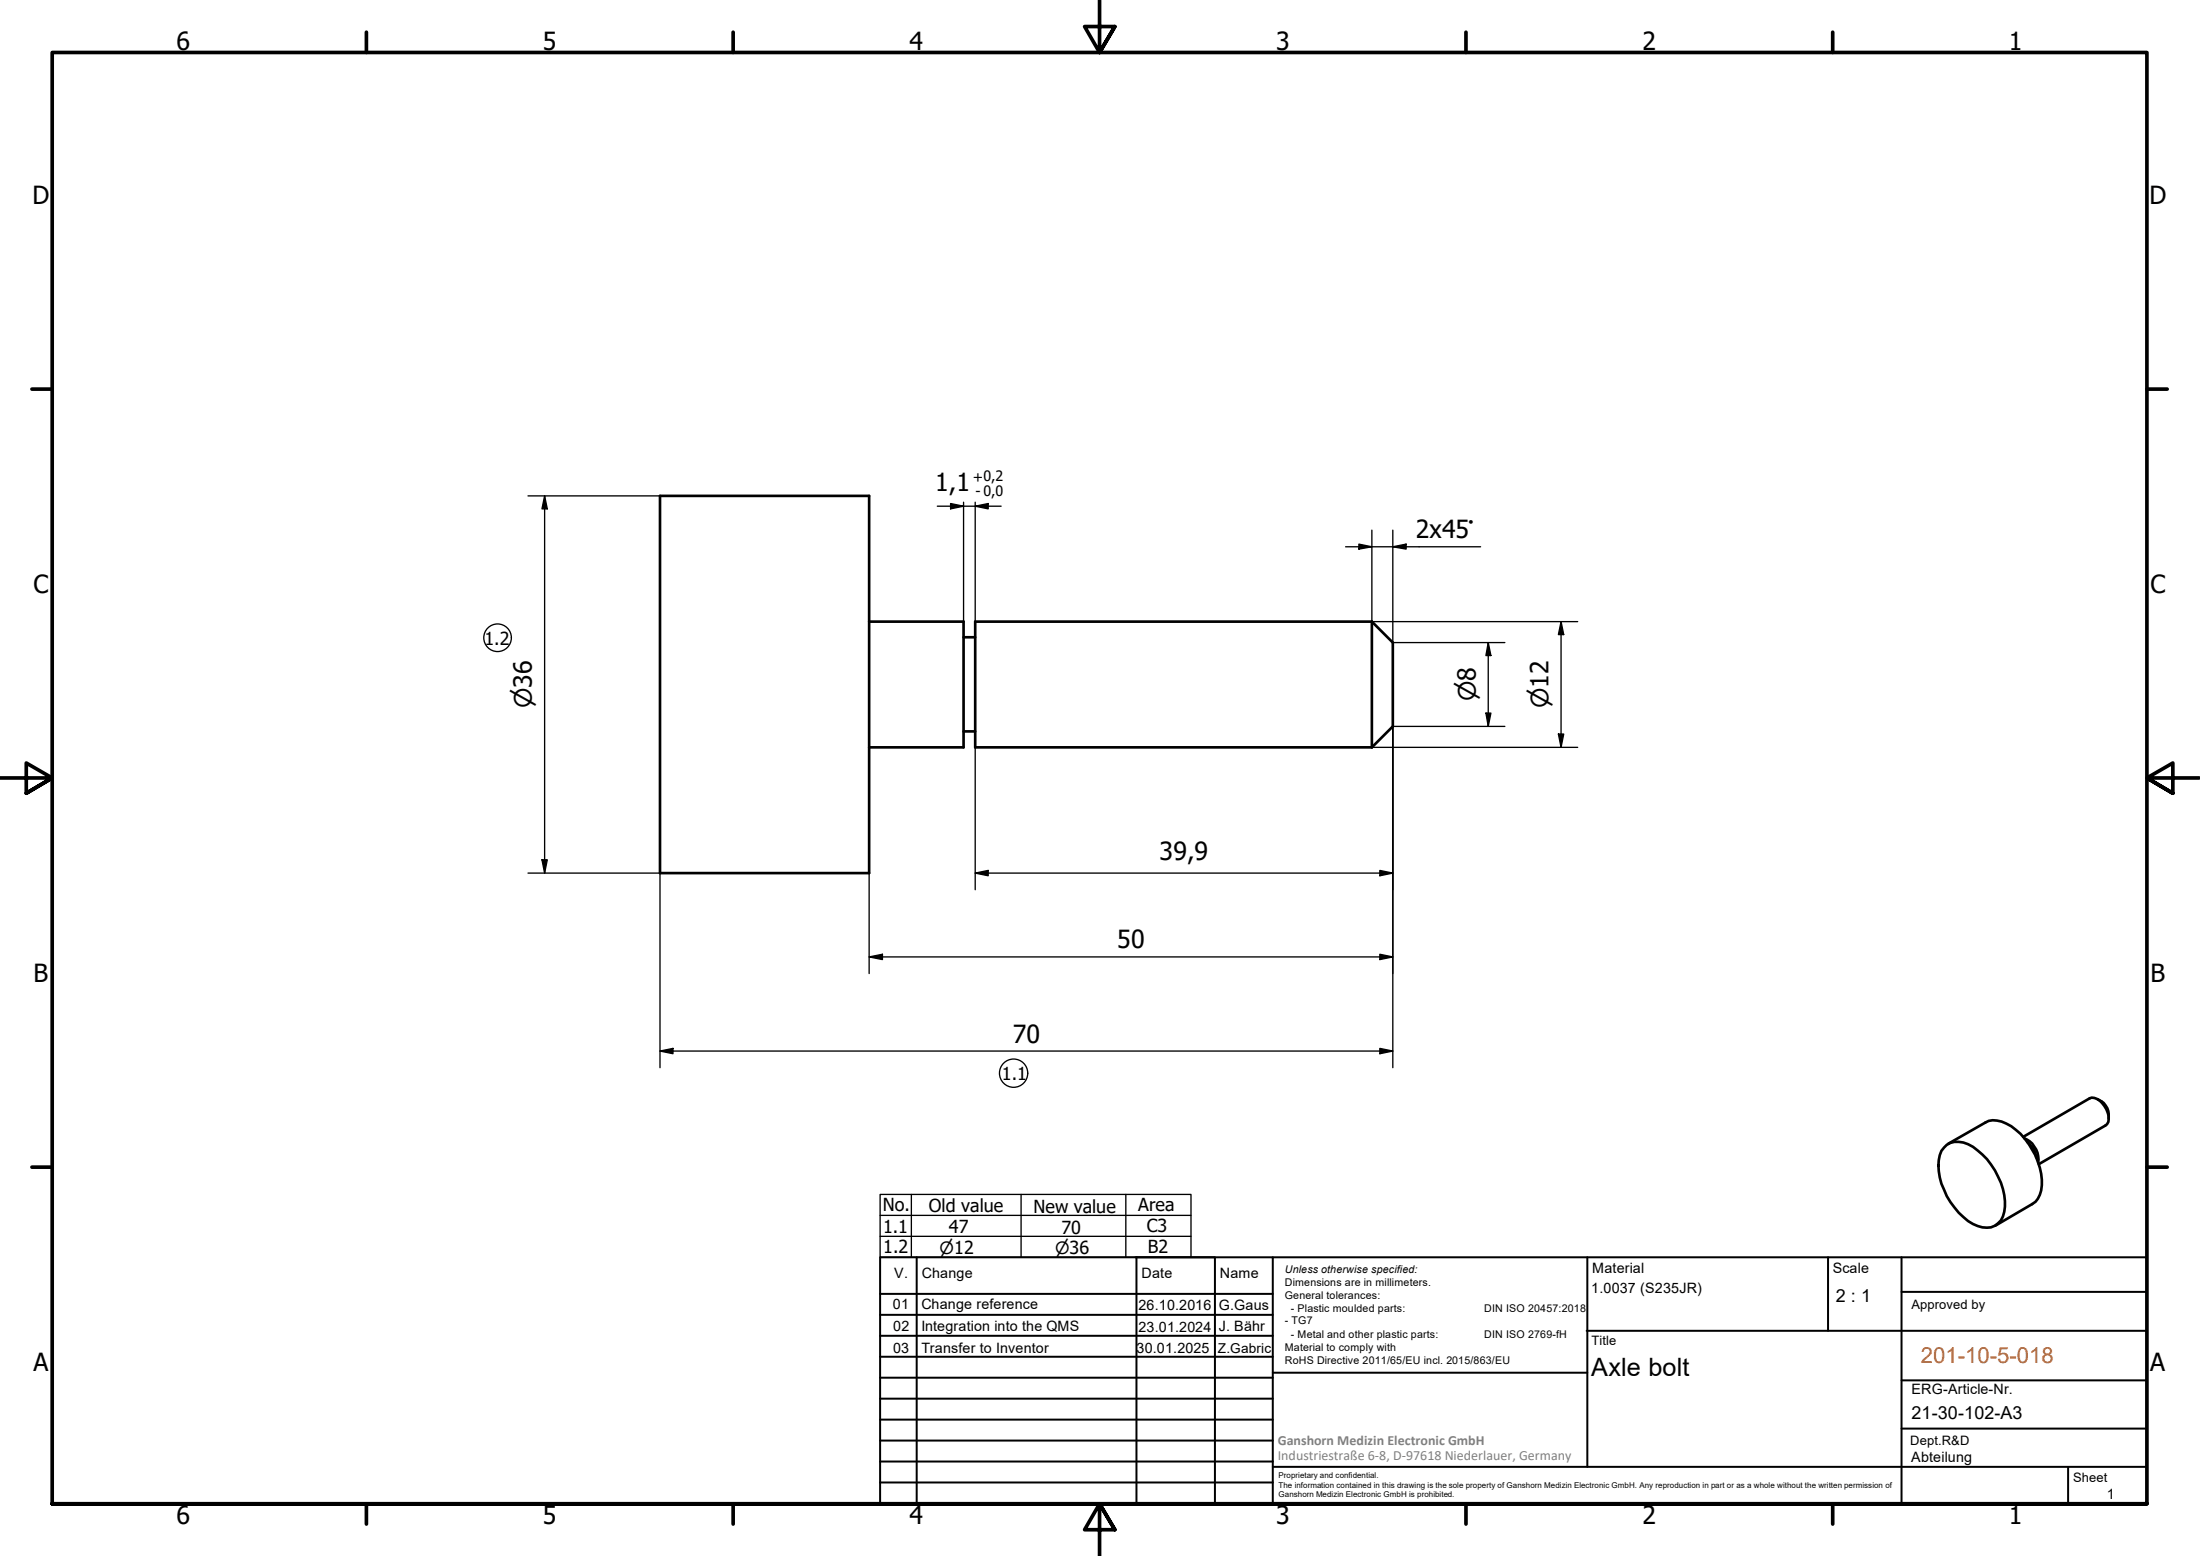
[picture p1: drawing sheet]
<svg xmlns="http://www.w3.org/2000/svg" width="420mm" height="297mm" viewBox="0 0 420 297" stroke-linecap="round" stroke-linejoin="round" font-family="sans-serif">
<!-- layer: Visible (ISO) -->
<g fill="none" stroke="#000" stroke-width=".51">
<path d="M126 94.7h40v72h-40zM166 118.7h18v24h-18M262 118.7v24M262 118.7h-75.8v24h75.8M262 118.7l4 4v16l-4 4M184 121.7h2.2M184 139.6h2.2M371.3 219.1a3.7 3.7 0 0 1 4.6-.7 13.7 13.7 0 0 1 7 12 3.7 3.7 0 0 1-5.2 3.6 12.4 12.4 0 0 1-6.4-6.9 9.4 9.4 0 0 1-.5-7.4zM372 218.4l7.2-4.1a4.8 4.8 0 0 1 4.9 .7 13.3 13.3 0 0 1 5.7 12.3 3.7 3.7 0 0 1-1.7 2.6l-7 4.1M386.4 217l12.7-7.3a2.53 2.53 0 0 1 2.8 1.4 3.1 3.1 0 0 1 .5 3.5l-13 7.6M386.7 217.3a4.4 4.4 0 0 1 2.6 4.6M387.2 218a5.1 5.1 0 0 1 1.7 3"/>
<path d="M387.9 218.8l.7 1.2M400.6 209.9a3.4 3.4 0 0 1 2.1 3.6"/>
</g>
<!-- layer: Border (ISO) -->
<g fill="none" stroke="#000" stroke-width=".7">
<path d="M70 6.1v3.9M140 6.1v3.9M210 0v10l-2.9-4.9h5.8l-2.9 4.9 2.9-4.9M280 6.1v3.9M350 6.1v3.9M6.1 74.3h3.9M410 74.3h3.9M0 148.5h10l-5-2.8v5.7l5-2.9-5 2.9M420 148.5h-10l5-2.8v5.7l-5-2.9 5 2.9M6.1 222.8h3.9M410 222.8h3.9M10 287.1v-277.1h400v277.1h-400h400"/>
<path d="M70 287.1v3.8M140 287.1v3.8M212.9 292l-2.9-4.9 2.9 4.9h-5.8l2.9-4.9v9.9M280 287.1v3.8M350 287.1v3.8"/>
</g>
<!-- layer: TitleBlock -->
<g fill="none" stroke="#000" stroke-width=".38">
<path d="M168.1 251h75M168.1 247h75M168.1 255h75M168.1 259h75M175.1 240v47M216.9 240h15M217 240v47M232 240v47M243.1 240.1v46.9h-75v-47h241.9v47.1h-167M303 254h107M303.1 240v40M349.1 240v14"/>
<path d="M363.2 240v47.1M363.2 246.6h46.8M168.1 271h75M168.1 263h75M168.1 267h75M168.1 275h75M168.1 279h75M243.1 262.1h60M363.2 272.7h46.8M363.2 263.5h46.8M168.1 283h75M216.9 287h15"/>
<path d="M243.1 280h166.9M395 280.1v7"/>
</g>
<!-- layer: Sketch Geometry (ISO) -->
<g fill="none" stroke="#000" stroke-width=".25">
<path d="M168.1 236h59.4M168.1 232h59.4M168.1 228h59.4v12h-59.4zM174.1 228v12M195 228v12M215 228v12"/>
<circle cx="95" cy="121.7" r="2.64"/>
<circle cx="193.6" cy="204.9" r="2.7"/>
</g>
<!-- layer: Dimension (ISO) -->
<g fill="none" stroke="#000" stroke-width=".25">
<path d="M100.8 94.7h25.2M104 94.7v72M104 94.7l.5 2.4h-1zM179 96.6h12.2M181.5 96.1l2.5 .5-2.5 .5zM184 95.9v22.8M186.2 95.9v22.8M186.2 96.6l2.5-.5v1zM257 104.4h25.8M259.5 103.9l2.5 .5-2.5 .4zM262 101.2v17.5h39.3M266 104.4l2.5-.5v.9z"/>
<path d="M266 101.2v21.5h21.4M298.1 118.7v24M298.1 118.7l.5 2.4h-1zM283.8 136.1h.9l-.5 2.6zM284.2 122.7v16M284.2 122.7l.5 2.4h-.9zM287.4 138.7h-21.4v65.1M186.2 142.7v27.1M262 142.7h39.3M297.6 140.1h1l-.5 2.6zM100.8 166.7h25.2v37.1M103.5 164.1h1l-.5 2.6z"/>
<path d="M166 166.7v19.2M186.2 166.7l2.5-.5v1zM186.2 166.7h79.8M263.5 166.2l2.5 .5-2.5 .5zM166 182.7l2.5-.5v1zM166 182.7h100M263.5 182.2l2.5 .5-2.5 .5zM126 200.6l2.5-.5v1.1zM126 200.6h140M263.5 200.1l2.5 .5-2.5 .6z"/>
</g>
<g fill="#000">
<path d="M104 94.7l.5 2.4h-1zM181.5 96.1l2.5 .5-2.5 .5zM186.2 96.6l2.5-.5v1zM259.5 103.9l2.5 .5-2.5 .4zM266 104.4l2.5-.5v.9zM283.8 136.1h.9l-.5 2.6zM284.2 122.7l.5 2.4h-.9zM298.1 118.7l.5 2.4h-1zM297.6 140.1h1l-.5 2.6zM103.5 164.1h1l-.5 2.6zM186.2 166.7l2.5-.5v1zM263.5 166.2l2.5 .5-2.5 .5z"/>
<path d="M166 182.7l2.5-.5v1zM263.5 182.2l2.5 .5-2.5 .5zM126 200.6l2.5-.5v1.1zM263.5 200.1l2.5 .5-2.5 .6z"/>
</g>
<g font-size="4.8">
<text x="33.7" y="9.6">6</text>
<text x="103.7" y="9.6">5</text>
<text x="173.7" y="9.6">4</text>
<text x="243.7" y="9.6">3</text>
<text x="313.7" y="9.6">2</text>
<text x="383.7" y="9.6">1</text>
<text x="6.2" y="38.9">D</text>
<text x="410.5" y="38.9">D</text>
<text x="178.6" y="93.8">1,1</text>
<text x="270.4" y="102.7">2x45°</text>
<text x="6.4" y="113.1">C</text>
<text x="410.7" y="113.1">C</text>
<text x="221.4" y="164.3">39,9</text>
<text x="213.4" y="181">50</text>
<text x="6.4" y="187.4">B</text>
<text x="410.7" y="187.4">B</text>
<text x="193.4" y="199.1">70</text>
<text x="6.4" y="261.7">A</text>
<text x="303.9" y="262.6">Axle bolt</text>
<text x="410.7" y="261.7">A</text>
<text x="33.7" y="290.9">6</text>
<text x="103.7" y="290.9">5</text>
<text x="173.7" y="290.9">4</text>
<text x="243.7" y="290.9">3</text>
<text x="313.7" y="290.9">2</text>
<text x="383.7" y="290.9">1</text>
</g>
<g font-size="4.6">
<text x="101.6" y="135.2" transform="rotate(-90 101.6 135.2)">⌀36</text>
<text x="281.9" y="133.9" transform="rotate(-90 281.9 133.9)">⌀8</text>
<text x="295.7" y="135.2" transform="rotate(-90 295.7 135.2)">⌀12</text>
</g>
<text font-size="4.2" fill="#ff6200" x="366.8" y="260.1">201-10-5-018</text>
<g font-size="3.4">
<text x="92.5" y="123">1.2</text>
<text x="191.3" y="206.2">1.1</text>
<text x="168.6" y="231.1">No.</text>
<text x="177.4" y="231.4">Old value</text>
<text x="197.4" y="231.6">New value</text>
<text x="217.4" y="231.3">Area</text>
<text x="168.7" y="235.4">1.1</text>
<text x="168.7" y="239.2">1.2</text>
<text x="181.2" y="235.4">47</text>
<text x="202.8" y="235.5">70</text>
<text x="219" y="235.3">C3</text>
<text x="219.2" y="239.3">B2</text>
<text x="350.6" y="248.5">2 : 1</text>
<text x="365.1" y="270.9">21-30-102-A3</text>
</g>
<g font-size="3.2">
<text x="179.5" y="239.4">⌀12</text>
<text x="201.5" y="239.3">⌀36</text>
</g>
<g font-size="2.7">
<text x="185.8" y="91.9">+0,2</text>
<text x="186.3" y="94.7">- 0,0</text>
<text x="170.8" y="244">V.</text>
<text x="176" y="244">Change</text>
<text x="218" y="244">Date</text>
<text x="233" y="244">Name</text>
<text x="304.1" y="243">Material</text>
<text x="350" y="243.1">Scale</text>
<text x="170.5" y="249.9">01</text>
<text x="176" y="249.9">Change reference</text>
<text x="217.4" y="250">26.10.2016</text>
<text x="232.8" y="250">G.Gaus</text>
<text x="303.9" y="246.8">1.0037 (S235JR)</text>
<text x="170.6" y="254">02</text>
<text x="176" y="254">Integration into the QMS</text>
<text x="217.4" y="254.3">23.01.2024</text>
<text x="232.8" y="254">J. Bähr</text>
<text x="170.6" y="258.3">03</text>
<text x="176" y="258.3">Transfer to Inventor</text>
<text x="217" y="258.3">30.01.2025</text>
<text x="365.1" y="266.1">ERG-Article-Nr.</text>
<text x="365" y="279">Abteilung</text>
<text x="402.3" y="286.2">1</text>
</g>
<g font-size="2.7" fill="#808080">
<text x="244" y="275.8">Ganshorn Medizin Electronic GmbH</text>
<text x="244" y="278.7">Industriestraße 6-8, D-97618 Niederlauer, Germany</text>
</g>
<text font-size="2.6" x="232.6" y="258.3">Z.Gabric</text>
<g font-size="2.5">
<text x="365.1" y="249.9">Approved by</text>
<text x="304" y="256.8">Title</text>
<text x="364.8" y="275.8">Dept.R&amp;D</text>
<text x="395.9" y="282.9">Sheet</text>
</g>
<g font-size="2">
<text x="245.4" y="242.9">Unless otherwise specified:</text>
<text x="245.4" y="245.4">Dimensions are in millimeters.</text>
<text x="245.4" y="247.9">General tolerances:</text>
<text x="246.5" y="250.4">- Plastic moulded parts:</text>
<text x="283.5" y="250.4">DIN ISO 20457:2018</text>
<text x="245.4" y="252.8">- TG7</text>
<text x="245.4" y="257.9">Material to comply with</text>
<text x="246.5" y="255.4">- Metal and other plastic parts:</text>
<text x="283.5" y="255.4">DIN ISO 2769-fH</text>
<text x="245.4" y="260.3">RoHS Directive 2011/65/EU incl. 2015/863/EU</text>
</g>
<g font-size="1.5">
<text x="244.2" y="282.2">Proprietary and confidential.</text>
<text x="244.2" y="284">The information contained in this drawing is the sole property of Ganshorn Medizin Electronic GmbH. Any reproduction in part or as a whole without the written permission of</text>
<text x="244.2" y="285.8">Ganshorn Medizin Electronic GmbH is prohibited.</text>
</g>
</svg>
